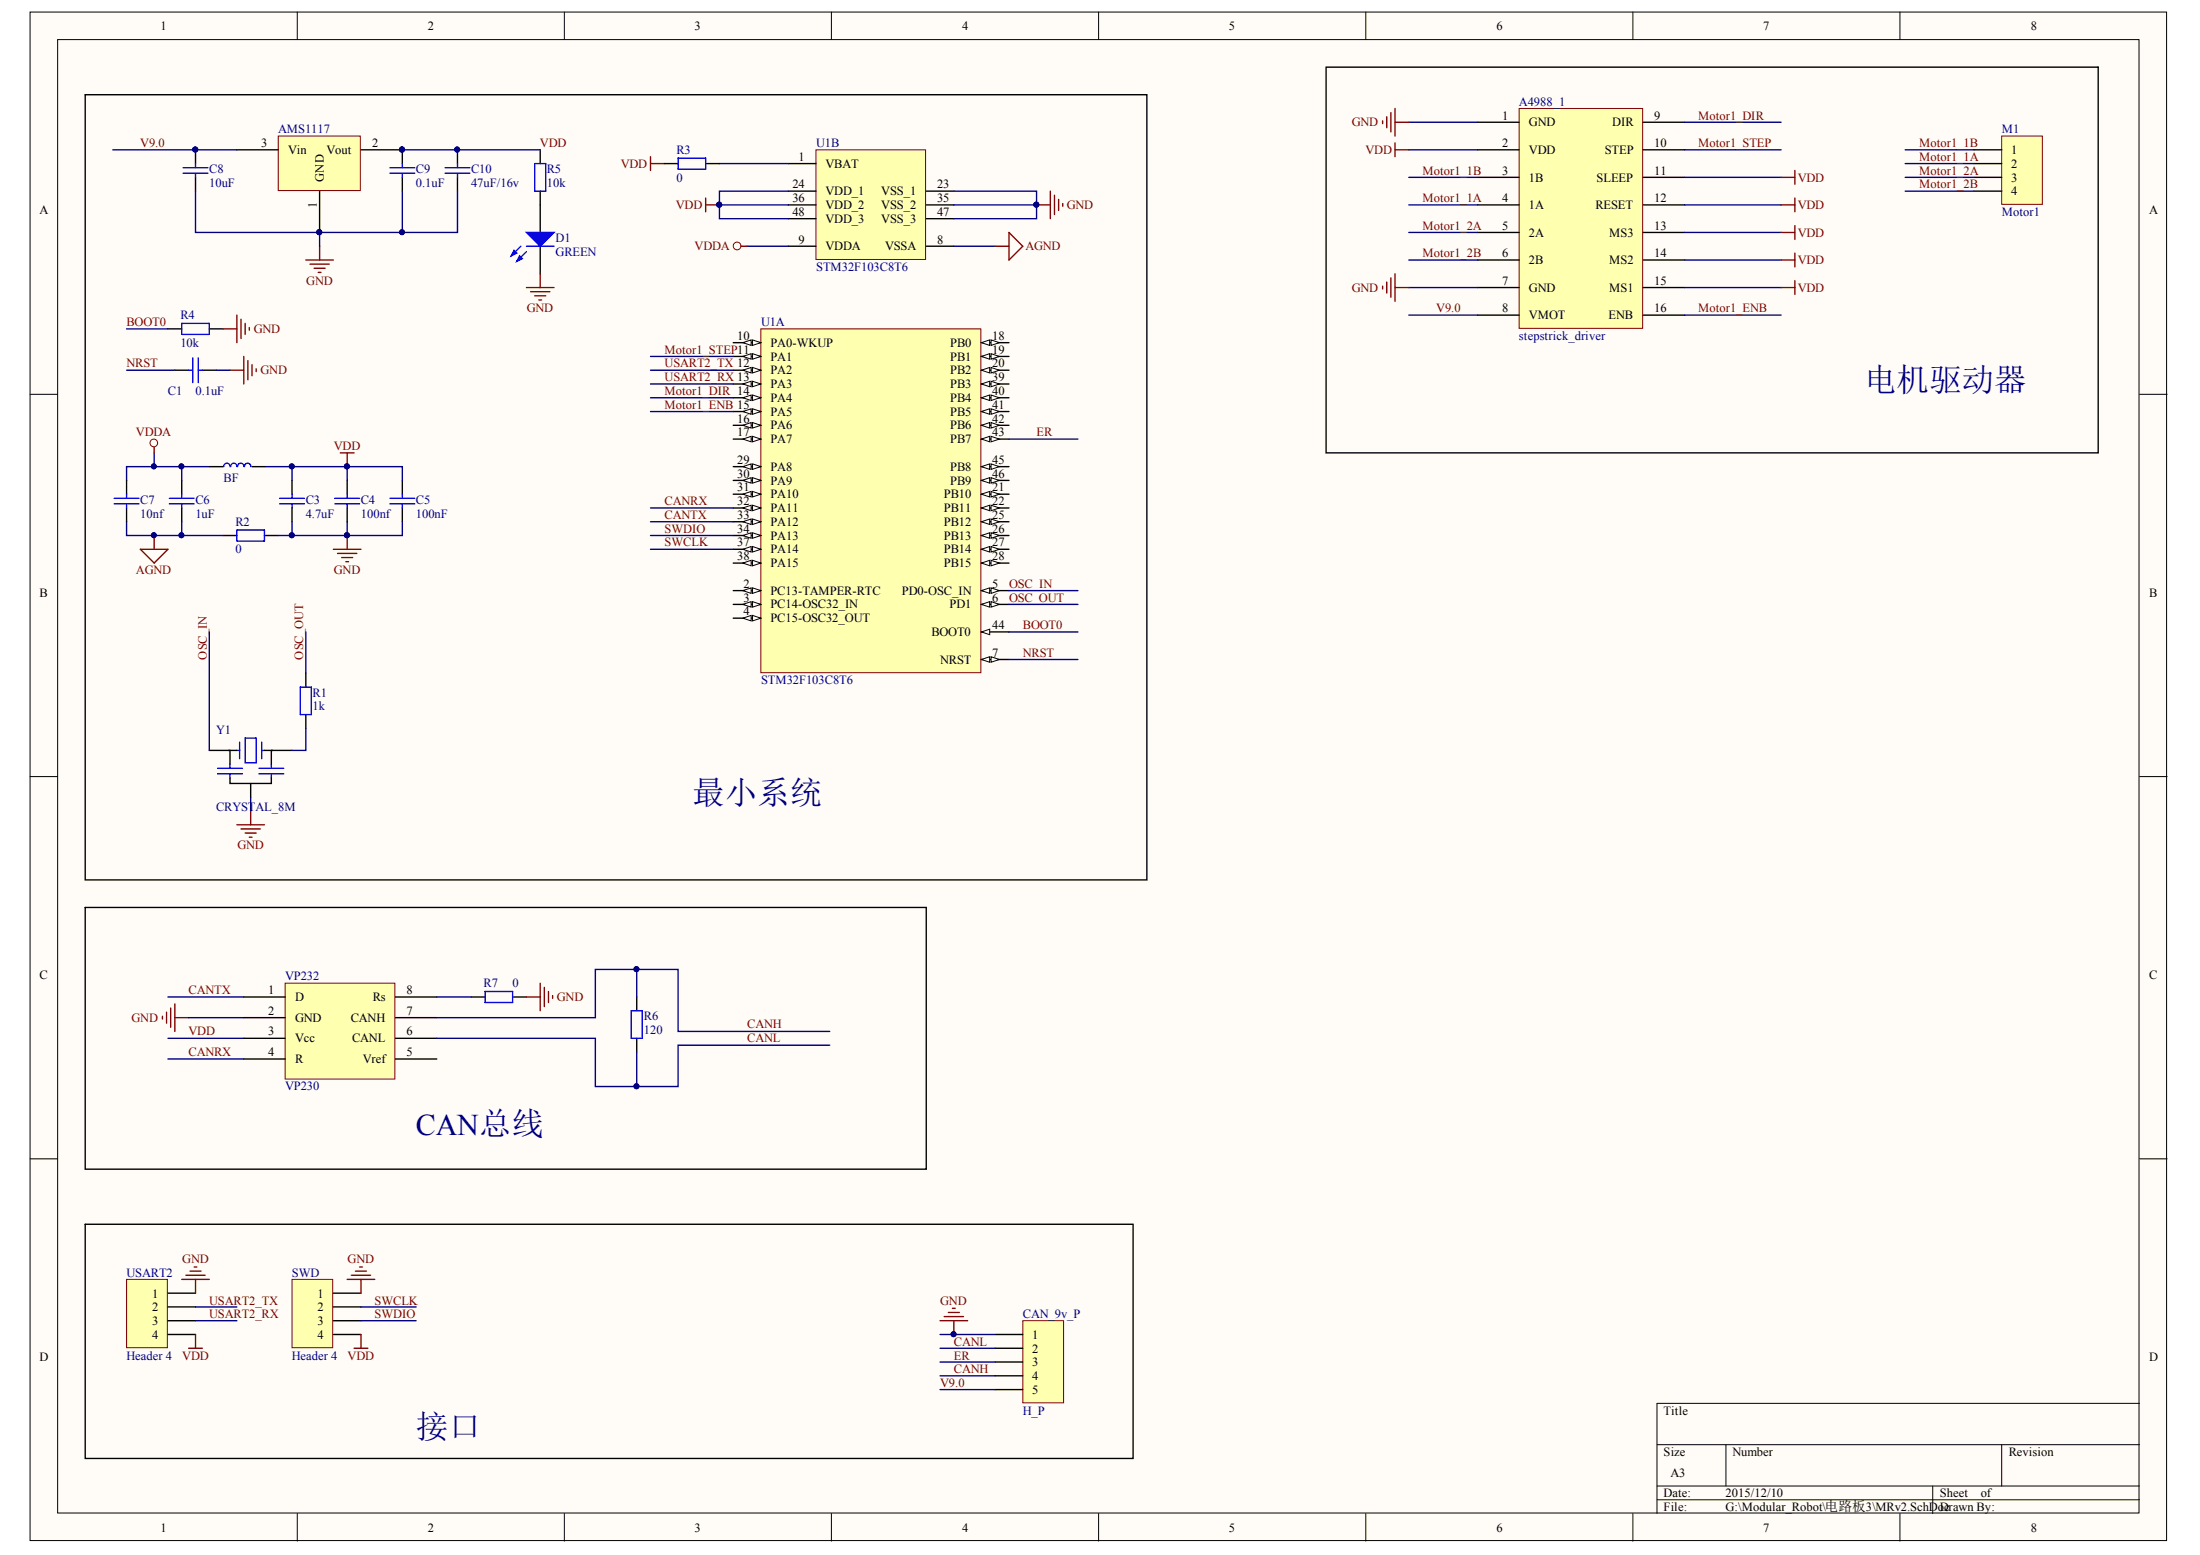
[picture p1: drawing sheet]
# Altium project MRv2.PrjPCB
1 sheet, 27 parts. Net scope: global (net labels, ports and power ports of the same name join across sheets).
Board file: MRv2.PcbDoc

## Sheet MRv2.SchDoc
size A3

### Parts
A4988_1  stepstrick_driver  [A4988]
AMS1117  ASM1117  [SOT223]  (value not drawn)
BF  BF  [R1608[0603]]  (value not drawn)
C1  value 0.1uF  [C1608[0603]N]  (hidden comment: cap smd)
C3  value 4.7uF  [C1608[0603]N]  (hidden comment: cap smd)
C4  value 100nf  [C1608[0603]N]  (hidden comment: cap smd)
C5  value 100nF  [C1608[0603]N]  (hidden comment: cap smd)
C6  value 1uF  [C1608[0603]N]  (hidden comment: cap smd)
C7  value 10nf  [C1608[0603]N]  (hidden comment: cap smd)
C8  value 10uF  [C1608[0603]N]  (hidden comment: cap smd)
C9  value 0.1uF  [C1608[0603]N]  (hidden comment: cap smd)
C10  value 47uF/16v  [C1608[0603]N]  (hidden comment: cap smd)
CAN_9v_P  H_P  [HDR1X5]
D1  value GREEN  [D1608[0603]]  (hidden comment: LED)
M1  Motor1  [HDR1X4]
R1  value 1k  [R1608[0603]]  (hidden comment: RES1)
R2  value 0  [R1608[0603]]  (hidden comment: RES1)
R3  value 0  [1608[0603]]  (hidden comment: RES1)
R4  value 10k  [1608[0603]]  (hidden comment: RES1)
R5  value 10k  [R1608[0603]]  (hidden comment: RES1)
R6  value 120  [R1608[0603]]  (hidden comment: RES1)
R7  value 0  [R1608[0603]]  (hidden comment: RES1)
SWD  Header 4  [HDR1X4]
U1  STM32F103C8T6  [LQFP48_N]  (parts A,B of 2)
USART2  Header 4  [HDR1X4]
VP232  VP230  [VP232]
Y1  CRYSTAL_8M  [Crystal_C]

### Blocks framed on the sheet
电机驱动器: A4988_1 M1
最小系统: AMS1117 BF C1 C3-C10 D1 R1-R5 U1 Y1
CAN总线: R6 R7 VP232
接口: CAN_9v_P SWD USART2

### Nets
AGND: C6.2 C7.2 R2.1 U1.8(VSSA)
GND: A4988_1.1(GND) A4988_1.7(GND) AMS1117.1(GND) C1.1 C3.2 C4.2 C5.2 C8.2 C9.2 C10.2 CAN_9v_P.1 D1.2(K) R2.2 R4.1 R7.2 SWD.1 U1.23(VSS_1) U1.35(VSS_2) U1.47(VSS_3) USART2.1 VP232.2(GND) Y1.2(GND)
VDD: A4988_1.2(VDD) A4988_1.11(SLEEP) A4988_1.12(RESET) A4988_1.13(MS3) A4988_1.14(MS2) A4988_1.15(MS1) AMS1117.2(Vout) BF.2 C3.1 C4.1 C5.1 C9.1 C10.1 R3.1 R5.2 SWD.4 U1.24(VDD_1) U1.36(VDD_2) U1.48(VDD_3) USART2.4 VP232.3(Vcc)
VDDA: BF.1 C6.1 C7.1 U1.9(VDDA)
BOOT0: R4.2 U1.44(BOOT0)
CANH: CAN_9v_P.4 R6.2 VP232.7(CANH)
CANL: CAN_9v_P.2 R6.1 VP232.6(CANL)
CANRX: U1.32(PA11) VP232.4(R)
CANTX: U1.33(PA12) VP232.1(D)
ER: CAN_9v_P.3 U1.43(PB7)
Motor1_1A: A4988_1.4(1A) M1.2
Motor1_1B: A4988_1.3(1B) M1.1
Motor1_2A: A4988_1.5(2A) M1.3
Motor1_2B: A4988_1.6(2B) M1.4
Motor1_DIR: A4988_1.9(DIR) U1.14(PA4)
Motor1_ENB: A4988_1.16(ENB) U1.15(PA5)
Motor1_STEP: A4988_1.10(STEP) U1.11(PA1)
NRST: C1.2 U1.7(NRST)
OSC_IN: U1.5(PD0-OSC_IN) Y1.1
OSC_OUT: R1.2 U1.6(PD1)
SWCLK: SWD.2 U1.37(PA14)
SWDIO: SWD.3 U1.34(PA13)
USART2_RX: U1.13(PA3) USART2.3
USART2_TX: U1.12(PA2) USART2.2
V9.0: A4988_1.8(VMOT) AMS1117.3(Vin) C8.1 CAN_9v_P.5
NetD1_1: D1.1(A) R5.1
NetR1_1: R1.1 Y1.3
NetR3_2: R3.2 U1.1(VBAT)
NetR7_1: R7.1 VP232.8(Rs)

Not connected (* = marked no-connect by the designer): U1 2(PC13-TAMPER-RTC) 3(PC14-OSC32_IN) 4(PC15-OSC32_OUT) 10(PA0-WKUP) 16(PA6) 17(PA7) 18(PB0) 19(PB1) 20(PB2) 21(PB10) 22(PB11) 25(PB12) 26(PB13) 27(PB14) 28(PB15) 29(PA8) 30(PA9) 31(PA10) 38(PA15) 39(PB3) 40(PB4) 41(PB5) 42(PB6) 45(PB8) 46(PB9); VP232 5(Vref)
